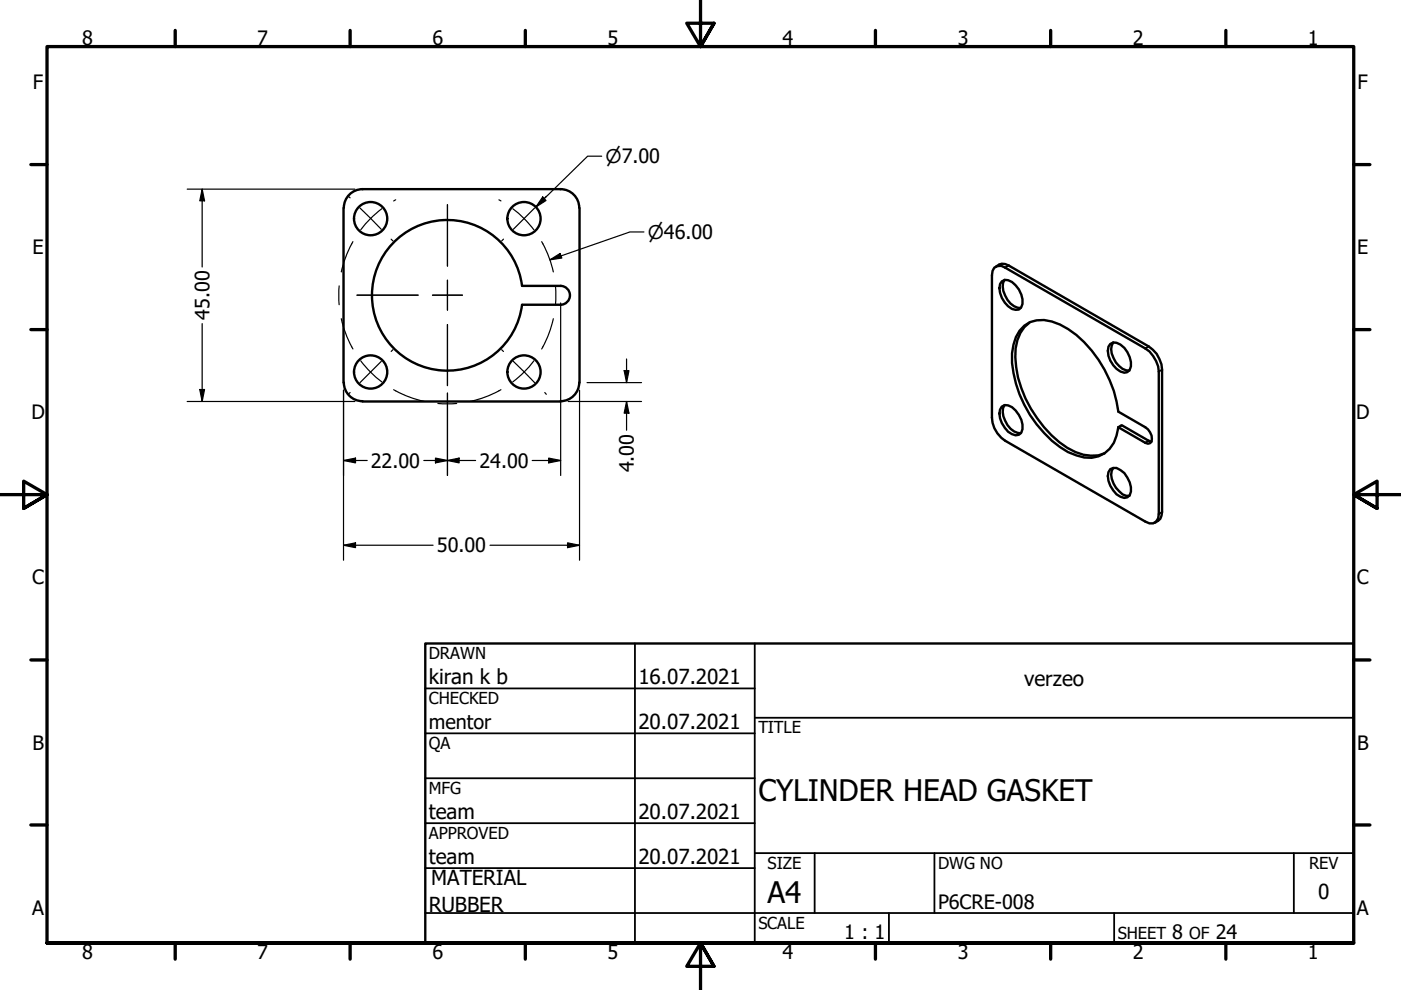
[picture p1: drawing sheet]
<svg xmlns="http://www.w3.org/2000/svg" width="297mm" height="210mm" viewBox="0 0 297 210" stroke-linecap="round" stroke-linejoin="round" font-family="sans-serif">
<!-- layer: Visible (ANSI) -->
<g fill="none" stroke="#000" stroke-width=".51">
<path d="M72.8 44.1v37M118.8 40.1a4 4 0 0 1 4 4M118.9 40.1h-42a4 4 0 0 0-4 4M122.9 44.1v37M210.8 56.7l.7-.3h.8l.8 .3 29.7 17.2a6.4 6.4 0 0 1 2.9 4.9v30.2a1.74 1.74 0 0 1-.9 1.8 1.74 1.74 0 0 1-2-.2l-29.7-17.2a6.2 6.2 0 0 1-2.8-4.8v-30.2l.1-1zM211.1 56.6a2.08 2.08 0 0 1 2.8-.3l29.6 17.1a6 6 0 0 1 2.9 5v30.2a2.16 2.16 0 0 1-1.5 2.2M212.4 59.7a2.15 2.15 0 0 1 2.9 .8 4.6 4.6 0 0 1 1.2 4.6l-.5 .5a2.81 2.81 0 0 1-3-1.4 4.7 4.7 0 0 1-1-4zM213 59.3a3.3 3.3 0 0 0 .1 3.3 3.9 3.9 0 0 0 3.3 2.7M110.7 60.6a16 16 0 0 0-24.4-11.5 16 16 0 0 0 0 27 16 16 0 0 0 24.4-11.5M110.7 64.6h8.2M110.7 60.6h8.2M118.8 60.6a2 2 0 0 1 2 2 2 2 0 0 1-2 2"/>
<path d="M217.2 69.1a6.3 6.3 0 0 1 5.8-.9 19.2 19.2 0 0 1 9.9 8.1 25.9 25.9 0 0 1 4.2 11l5.7 3.3a2.97 2.97 0 0 1 1.4 3l-.4 .4-.4 .1-.6-.2-5.7-3.3a6.9 6.9 0 0 1-4.2 6.1 8.3 8.3 0 0 1-6.5-.8 24.5 24.5 0 0 1-11.8-21 8.2 8.2 0 0 1 2.6-5.8zM218.2 68.4a8 8 0 0 0-2.9 7.4 25.2 25.2 0 0 0 11 19.2 8.7 8.7 0 0 0 7.9 1.1M235.4 72.9a2.23 2.23 0 0 1 3 .9 4.8 4.8 0 0 1 1.1 4.6l-.5 .5a2.81 2.81 0 0 1-3-1.5 4.5 4.5 0 0 1-1-3.9zM236 72.6a4.2 4.2 0 0 0 1.3 5l.7 .6 .8 .3 .7 .1M72.9 81.1a4 4 0 0 0 4 4M76.8 85.1h42.1M122.8 81.1a4 4 0 0 1-4 4M212.4 86.2a2.15 2.15 0 0 1 2.9 .8 4.6 4.6 0 0 1 1.2 4.7l-.5 .5a2.81 2.81 0 0 1-3-1.5 4.5 4.5 0 0 1-1-3.9zM213 85.9a3.3 3.3 0 0 0 .1 3.3 3.9 3.9 0 0 0 3.3 2.7M235.4 99.5l.6-.3h.7a5.2 5.2 0 0 1 3.1 5l-.3 .8-.5 .4a2.81 2.81 0 0 1-3-1.4 4.5 4.5 0 0 1-1-3.9zM236 99.2a4.1 4.1 0 0 0 1.3 5l.7 .6 .8 .3h.7M237.1 90.6l.7-.5 5.7 3.3 .6 .2"/>
<circle cx="78.6" cy="46.4" r="3.5"/>
<circle cx="111.1" cy="46.4" r="3.5"/>
<circle cx="78.6" cy="78.9" r="3.5"/>
<circle cx="111.1" cy="78.9" r="3.5"/>
</g>
<!-- layer: Visible Narrow (ANSI) -->
<path d="M213.9 56.3l-.8 .4M243.5 73.4l-.7 .5M246.4 78.4l-.7 .4M243.5 93.4l-.7 .5M246.4 108.6l-.7 .4" fill="none" stroke="#000" stroke-width=".38"/>
<!-- layer: Border (ANSI) -->
<g fill="none" stroke="#000" stroke-width=".7">
<path d="M148.5 -.1v10l-2.9-5h5.8l-2.9 5 2.9-5M37.1 6.4v3.5M74.2 6.4v3.5M111.4 6.4v3.5M185.6 6.4v3.5M222.8 6.4v3.5M259.9 6.4v3.5M6.5 34.9h3.5M287 34.9h3.4M6.5 69.9h3.5M287 69.9h3.4M0 104.9h10l-5-2.9v5.8l5-2.9-5 2.9"/>
<path d="M297 104.9h-10l5-2.9v5.8l-5-2.9 5 2.9M6.5 139.9h3.5M287 139.9h3.4M6.5 174.9h3.5M287 174.9h3.4M10 199.9v-190h277v190h-277h277M37.1 199.9v3.5M74.2 199.9v3.5M111.4 199.9v3.5M185.6 199.9v3.5M222.8 199.9v3.5M259.9 199.9v3.5"/>
<path d="M151.4 204.9l-2.9-5 2.9 5h-5.8l2.9-5v10"/>
</g>
<!-- layer: Title (ANSI) -->
<g fill="none" stroke="#000" stroke-width=".38">
<path d="M134.6 136.4v63.5M160 136.4v63.5M90.2 146h69.8M90.2 155.5h69.8M160 152.2h127M90.2 165h69.8M90.2 174.5h69.8M90.2 193.6h196.8M90.2 184.1h69.8M160 180.9h127M172.7 180.9v12.7M188.5 193.6v6.3"/>
<path d="M198.1 180.9v12.7M236.2 193.6v6.3M274.3 180.9v12.7"/>
</g>
<path d="M90.2 136.4h196.8v63.5h-196.8z" fill="none" stroke="#000" stroke-width=".51"/>
<!-- layer: Center Mark (ANSI) -->
<g fill="none" stroke="#000" stroke-width=".25">
<path d="M73.9 41.6l.3 .3M76.3 44.1l4.5 4.5M82.9 50.7l.4 .4M94.9 43.4v13M94.9 59.4v6.4M106.7 50.7l-.3 .4M113.3 44.1l-4.5 4.5M115.8 41.6l-.3 .3M75.7 62.6h12.9M80.8 76.6l-4.5 4.5M83.3 74.1l-.4 .4M91.7 62.6h6.3"/>
<path d="M94.9 68.8v13M106.4 74.1l.3 .4M108.8 76.6l4.5 4.5M74.2 83.2l-.3 .4M115.5 83.2l.3 .4"/>
</g>
<!-- layer: Centerline (ANSI) -->
<g fill="none" stroke="#000" stroke-width=".25">
<path d="M74.8 51.2l-.1 .3a23 23 0 0 0-2.3 6.2M81 44.3l-2.4 2-2.1 2.4M83.9 42.4l-.4 .2M105.8 42.4l.4 .2M108.7 44.3l2.4 2 2.1 2.4M114.8 51.2l.2 .3a23 23 0 0 1 2.3 6.2M71.9 60.6v4M72.4 67.6a23 23 0 0 0 2.4 6.4M76.5 76.5l2.1 2.4 2.4 2.1M113.2 76.5l-2.1 2.4-2.4 2.1M117.3 67.6a23 23 0 0 1-2.5 6.4M117.8 60.6v4"/>
<path d="M83.5 82.6l.2 .2a23 23 0 0 0 6.2 2.3M92.8 85.5h4M106.2 82.6l-.3 .2a23 23 0 0 1-6.1 2.3"/>
</g>
<!-- layer: Dimension (ANSI) -->
<g fill="none" stroke="#000" stroke-width=".25">
<path d="M127.6 33.1h-3l-11 10.8M39.7 40.1h35.5M42.9 40.1l.5 2.5h-1zM42.9 40.1v16.5M115.1 41.8l.7 .7-2.2 1.4zM116.6 55.1l2.1-1.3 .4 .9zM136.5 49.2h-3l-16.9 5.9M42.9 68.6v16.5M118.9 64.2v36.6M132.3 78.6h1l-.5 2.5zM132.8 76.1v5M39.7 85.1h35.5"/>
<path d="M42.4 82.6h1l-.5 2.5zM72.8 97.6l2.6-.5v1zM72.8 82.7v36.1M72.8 97.6h5.1M89.9 97.6h10.9M92.3 97.1l2.6 .5-2.6 .5zM94.9 97.6l2.4-.5v1zM94.9 83.3v17.5M112.8 97.6h6.1M116.3 97.1l2.6 .5-2.6 .5zM120.5 85.1h15.5M122.9 82.7v36.1"/>
<path d="M124.5 81.1h11.5M132.8 85.1l.5 2.5h-1zM132.8 85.1v6.1M72.8 115.6l2.6-.5v1zM72.8 115.6h19M103.9 115.6h19M120.3 115.1l2.6 .5-2.6 .5z"/>
</g>
<g fill="#000">
<path d="M42.9 40.1l.5 2.5h-1z" fill-rule="evenodd"/>
<path d="M115.1 41.8l.7 .7-2.2 1.4z" fill-rule="evenodd"/>
<path d="M116.6 55.1l2.1-1.3 .4 .9z" fill-rule="evenodd"/>
<path d="M132.3 78.6h1l-.5 2.5z" fill-rule="evenodd"/>
<path d="M42.4 82.6h1l-.5 2.5z" fill-rule="evenodd"/>
<path d="M72.8 97.6l2.6-.5v1z" fill-rule="evenodd"/>
<path d="M92.3 97.1l2.6 .5-2.6 .5z" fill-rule="evenodd"/>
<path d="M94.9 97.6l2.4-.5v1z" fill-rule="evenodd"/>
<path d="M116.3 97.1l2.6 .5-2.6 .5z" fill-rule="evenodd"/>
<path d="M132.8 85.1l.5 2.5h-1z" fill-rule="evenodd"/>
<path d="M72.8 115.6l2.6-.5v1z" fill-rule="evenodd"/>
<path d="M120.3 115.1l2.6 .5-2.6 .5z" fill-rule="evenodd"/>
</g>
<g font-size="6.3">
<text x="160.8" y="169.8">CYLINDER HEAD GASKET</text>
<text x="162.8" y="191.4">A4</text>
</g>
<g font-size="4.4">
<text x="90.9" y="145.1">kiran k b</text>
<text x="135.4" y="145.1">16.07.2021</text>
<text x="217.2" y="145.5">verzeo</text>
<text x="135.4" y="154.6">20.07.2021</text>
<text x="90.9" y="173.6">team</text>
<text x="135.4" y="173.6">20.07.2021</text>
<text x="90.9" y="183.2">team</text>
<text x="135.4" y="183.2">20.07.2021</text>
<text x="91.4" y="187.6">MATERIAL</text>
<text x="279.5" y="190.7">0</text>
<text x="90.9" y="193.5">RUBBER</text>
</g>
<g font-size="4.2">
<text x="17.4" y="9.5">8</text>
<text x="54.5" y="9.5">7</text>
<text x="91.7" y="9.5">6</text>
<text x="128.8" y="9.5">5</text>
<text x="165.9" y="9.5">4</text>
<text x="203.1" y="9.5">3</text>
<text x="240.2" y="9.5">2</text>
<text x="277.3" y="9.5">1</text>
<text x="7" y="19">F</text>
<text x="287.8" y="19">F</text>
<text x="6.9" y="53.9">E</text>
<text x="287.7" y="53.9">E</text>
<text x="44.4" y="67.8" transform="rotate(-90 44.4 67.8)">45.00</text>
<text x="6.7" y="88.9">D</text>
<text x="287.5" y="88.9">D</text>
<text x="78.6" y="99.2">22.00</text>
<text x="101.7" y="99.2">24.00</text>
<text x="134.4" y="100.2" transform="rotate(-90 134.4 100.2)">4.00</text>
<text x="92.6" y="117.1">50.00</text>
<text x="6.8" y="123.9">C</text>
<text x="287.7" y="123.9">C</text>
<text x="90.9" y="154.7">mentor</text>
<text x="6.9" y="158.9">B</text>
<text x="287.7" y="158.9">B</text>
<text x="6.8" y="193.9">A</text>
<text x="198.9" y="192.7">P6CRE-008</text>
<text x="287.7" y="193.9">A</text>
<text x="17.4" y="203.4">8</text>
<text x="54.5" y="203.4">7</text>
<text x="91.7" y="203.4">6</text>
<text x="128.8" y="203.4">5</text>
<text x="165.9" y="203.4">4</text>
<text x="179" y="199.2">1 : 1</text>
<text x="203.1" y="203.4">3</text>
<text x="240.2" y="203.4">2</text>
<text x="248.5" y="199">8</text>
<text x="257.7" y="199">24</text>
<text x="277.3" y="203.4">1</text>
</g>
<g font-size="4">
<text x="128.4" y="34.6">⌀7.00</text>
<text x="137.4" y="50.6">⌀46.00</text>
</g>
<g font-size="3.5">
<text x="90.9" y="139.7">DRAWN</text>
<text x="90.9" y="149.3">CHECKED</text>
<text x="160.8" y="155.5">TITLE</text>
<text x="90.9" y="158.8">QA</text>
<text x="90.9" y="168.3">MFG</text>
<text x="90.9" y="177.8">APPROVED</text>
<text x="162.8" y="184.2">SIZE</text>
<text x="198.9" y="184.2">DWG NO</text>
<text x="277.6" y="184.2">REV</text>
<text x="160.8" y="196.9">SCALE</text>
<text x="237" y="199">SHEET</text>
<text x="252.2" y="199">OF</text>
</g>
</svg>
